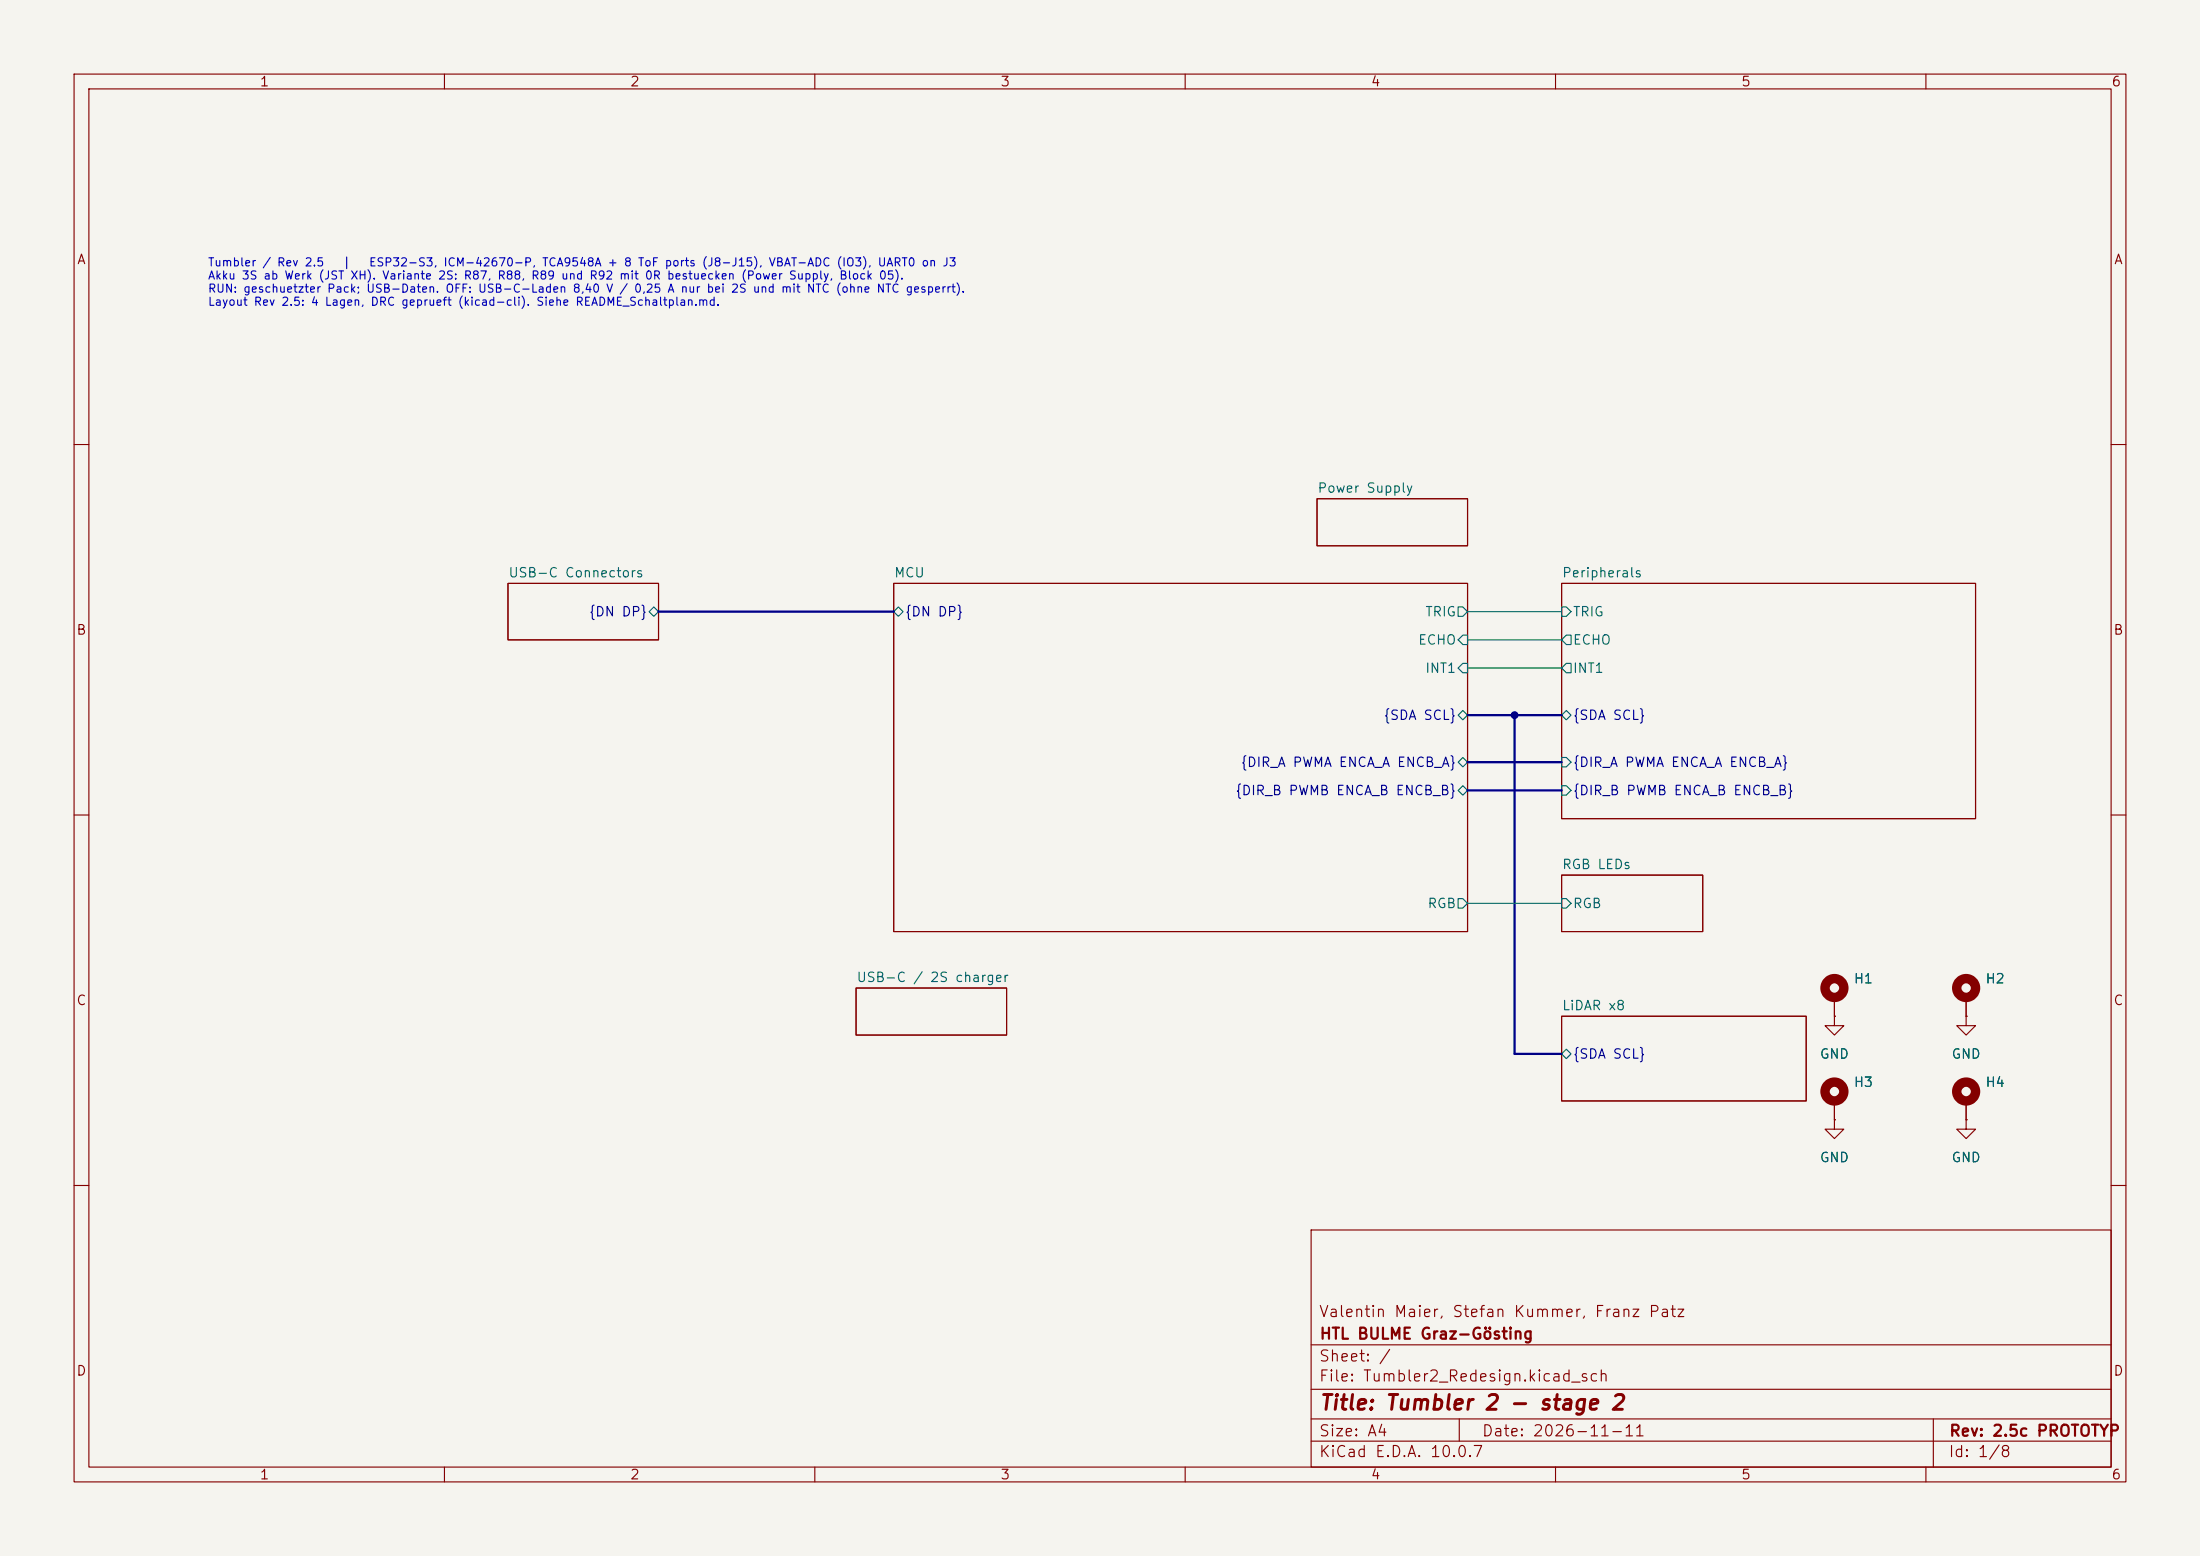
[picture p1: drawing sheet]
(kicad_sch
 (version 20260306)
 (generator "eeschema")
 (generator_version "10.0")
 (paper "A4")
 (title_block
  (title "${TITLE}")
  (date "2026-11-11")
  (rev "${REVISION}")
  (company "${COMPANY}")
  (comment 1 "${AUTHOR1}, ${AUTHOR2}, ${AUTHOR3} "))
 (lib_symbols
  (symbol "TumblerBasis:Mechanical_MountingHole_Pad"
   (pin_numbers (hide yes))
   (pin_names
    (offset 1.016) (hide yes)) (exclude_from_sim no) (in_bom no) (on_board yes)
   (in_pos_files yes)
   (duplicate_pin_numbers_are_jumpers no)
   (property "Reference" "H" (at 0 6.35 0) (show_name no) (do_not_autoplace no) (effects (font (size 1.27 1.27))))
   (property "Value" "MountingHole_Pad" (at 0 4.445 0) (show_name no) (do_not_autoplace no) (effects (font (size 1.27 1.27))))
   (property "Footprint" "" (at 0 0 0) (show_name no) (do_not_autoplace no) (hide yes) (effects (font (size 1.27 1.27))))
   (property "Datasheet" "" (at 0 0 0) (show_name no) (do_not_autoplace no) (hide yes) (effects (font (size 1.27 1.27))))
   (property "Description" "Mounting Hole with connection" (at 0 0 0) (show_name no) (do_not_autoplace no) (hide yes) (effects (font (size 1.27 1.27))))
   (symbol "Mechanical_MountingHole_Pad_0_1"
    (circle (center 0 1.27) (radius 1.27) (stroke (width 1.27) (type default)) (fill (type none))))
   (symbol "Mechanical_MountingHole_Pad_1_1"
    (pin input line (at 0 -2.54 90) (length 2.54) (name "1" (effects (font (size 1.27 1.27)))) (number "1" (effects (font (size 1.27 1.27))))))
   (embedded_fonts no))
  (symbol "TumblerBasis:power_GND"
   (power global)
   (pin_numbers (hide yes))
   (pin_names
    (offset 0) (hide yes)) (exclude_from_sim no) (in_bom yes) (on_board yes)
   (in_pos_files yes)
   (duplicate_pin_numbers_are_jumpers no)
   (property "Reference" "#PWR" (at 0 -6.35 0) (show_name no) (do_not_autoplace no) (hide yes) (effects (font (size 1.27 1.27))))
   (property "Value" "GND" (at 0 -3.81 0) (show_name no) (do_not_autoplace no) (effects (font (size 1.27 1.27))))
   (property "Footprint" "" (at 0 0 0) (show_name no) (do_not_autoplace no) (hide yes) (effects (font (size 1.27 1.27))))
   (property "Datasheet" "" (at 0 0 0) (show_name no) (do_not_autoplace no) (hide yes) (effects (font (size 1.27 1.27))))
   (property "Description" "Power symbol creates a global label with name \"GND\" , ground" (at 0 0 0) (show_name no) (do_not_autoplace no) (hide yes) (effects (font (size 1.27 1.27))))
   (symbol "power_GND_0_1"
    (polyline (pts (xy 0 0) (xy 0 -1.27) (xy 1.27 -1.27) (xy 0 -2.54) (xy -1.27 -1.27) (xy 0 -1.27)) (stroke (width 0) (type default)) (fill (type none))))
   (symbol "power_GND_1_1"
    (pin power_in line (at 0 0 270) (length 0) (name "" (effects (font (size 1.27 1.27)))) (number "1" (effects (font (size 1.27 1.27))))))
   (embedded_fonts no)))
 (text "Tumbler / Rev 2.5   |   ESP32-S3, ICM-42670-P, TCA9548A + 8 ToF ports (J8-J15), VBAT-ADC (IO3), UART0 on J3\nAkku 3S ab Werk (JST XH). Variante 2S: R87, R88, R89 und R92 mit 0R bestuecken (Power Supply, Block 05).\nRUN: geschuetzter Pack; USB-Daten. OFF: USB-C-Laden 8,40 V / 0,25 A nur bei 2S und mit NTC (ohne NTC gesperrt).\nLayout Rev 2.5: 4 Lagen, DRC geprueft (kicad-cli). Siehe README_Schaltplan.md."
  (exclude_from_sim no)
  (at 28 35 0)
  (effects (font (size 1.1 1.1)) (justify left top)))
 (junction
  (at 204.47 96.52)
  (diameter 0)
  (color 0 0 0 0))
 (bus
  (pts (xy 198.12 106.68) (xy 210.82 106.68))
  (stroke (width 0) (type default)))
 (wire
  (pts (xy 198.12 82.55) (xy 210.82 82.55))
  (stroke (width 0) (type default)))
 (bus
  (pts (xy 204.47 142.24) (xy 210.82 142.24))
  (stroke (width 0) (type default)))
 (bus
  (pts (xy 198.12 102.87) (xy 210.82 102.87))
  (stroke (width 0) (type default)))
 (bus
  (pts (xy 204.47 96.52) (xy 210.82 96.52))
  (stroke (width 0) (type default)))
 (wire
  (pts (xy 198.12 90.17) (xy 210.82 90.17))
  (stroke (width 0) (type default)))
 (bus
  (pts (xy 198.12 96.52) (xy 204.47 96.52))
  (stroke (width 0) (type default)))
 (wire
  (pts (xy 198.12 86.36) (xy 210.82 86.36))
  (stroke (width 0) (type default)))
 (wire
  (pts (xy 198.12 121.92) (xy 210.82 121.92))
  (stroke (width 0) (type default)))
 (bus
  (pts (xy 204.47 96.52) (xy 204.47 142.24))
  (stroke (width 0) (type default)))
 (bus
  (pts (xy 88.9 82.55) (xy 120.65 82.55))
  (stroke (width 0) (type default)))
 (symbol
  (lib_id "TumblerBasis:Mechanical_MountingHole_Pad")
  (at 247.65 148.59 0)
  (unit 1)
  (body_style 1)
  (exclude_from_sim no)
  (in_bom no)
  (on_board yes)
  (in_pos_files yes)
  (dnp no)
  (fields_autoplaced yes)
  (property "Reference" "H3" (at 250.19 146.0499 0) (show_name no) (do_not_autoplace no) (effects (font (size 1.27 1.27)) (justify left)))
  (property "Value" "MountingHole_Pad" (at 250.19 148.5899 0) (hide yes) (show_name no) (do_not_autoplace no) (effects (font (size 1.27 1.27)) (justify left)))
  (property "Footprint" "MountingHole:MountingHole_3mm_Pad_Via" (at 247.65 148.59 0) (hide yes) (show_name no) (do_not_autoplace no) (effects (font (size 1.27 1.27))))
  (property "Datasheet" "" (at 247.65 148.59 0) (hide yes) (show_name no) (do_not_autoplace no) (effects (font (size 1.27 1.27))))
  (property "Description" "Mounting Hole with connection" (at 247.65 148.59 0) (hide yes) (show_name no) (do_not_autoplace no) (effects (font (size 1.27 1.27))))
  (property "Sim.Device" "" (at 247.65 148.59 0) (hide yes) (show_name no) (do_not_autoplace no) (effects (font (size 1.27 1.27))))
  (pin "1"))
 (symbol
  (lib_id "TumblerBasis:power_GND")
  (at 247.65 137.16 0)
  (unit 1)
  (body_style 1)
  (exclude_from_sim no)
  (in_bom yes)
  (on_board yes)
  (in_pos_files yes)
  (dnp no)
  (fields_autoplaced yes)
  (property "Reference" "#PWR01" (at 247.65 143.51 0) (hide yes) (show_name no) (do_not_autoplace no) (effects (font (size 1.27 1.27))))
  (property "Value" "GND" (at 247.65 142.24 0) (show_name no) (do_not_autoplace no) (effects (font (size 1.27 1.27))))
  (property "Footprint" "" (at 247.65 137.16 0) (hide yes) (show_name no) (do_not_autoplace no) (effects (font (size 1.27 1.27))))
  (property "Datasheet" "" (at 247.65 137.16 0) (hide yes) (show_name no) (do_not_autoplace no) (effects (font (size 1.27 1.27))))
  (property "Description" "Power symbol creates a global label with name \"GND\" , ground" (at 247.65 137.16 0) (hide yes) (show_name no) (do_not_autoplace no) (effects (font (size 1.27 1.27))))
  (pin "1"))
 (symbol
  (lib_id "TumblerBasis:power_GND")
  (at 265.43 151.13 0)
  (unit 1)
  (body_style 1)
  (exclude_from_sim no)
  (in_bom yes)
  (on_board yes)
  (in_pos_files yes)
  (dnp no)
  (fields_autoplaced yes)
  (property "Reference" "#PWR04" (at 265.43 157.48 0) (hide yes) (show_name no) (do_not_autoplace no) (effects (font (size 1.27 1.27))))
  (property "Value" "GND" (at 265.43 156.21 0) (show_name no) (do_not_autoplace no) (effects (font (size 1.27 1.27))))
  (property "Footprint" "" (at 265.43 151.13 0) (hide yes) (show_name no) (do_not_autoplace no) (effects (font (size 1.27 1.27))))
  (property "Datasheet" "" (at 265.43 151.13 0) (hide yes) (show_name no) (do_not_autoplace no) (effects (font (size 1.27 1.27))))
  (property "Description" "Power symbol creates a global label with name \"GND\" , ground" (at 265.43 151.13 0) (hide yes) (show_name no) (do_not_autoplace no) (effects (font (size 1.27 1.27))))
  (pin "1"))
 (symbol
  (lib_id "TumblerBasis:Mechanical_MountingHole_Pad")
  (at 265.43 148.59 0)
  (unit 1)
  (body_style 1)
  (exclude_from_sim no)
  (in_bom no)
  (on_board yes)
  (in_pos_files yes)
  (dnp no)
  (fields_autoplaced yes)
  (property "Reference" "H4" (at 267.97 146.0499 0) (show_name no) (do_not_autoplace no) (effects (font (size 1.27 1.27)) (justify left)))
  (property "Value" "MountingHole_Pad" (at 267.97 148.5899 0) (hide yes) (show_name no) (do_not_autoplace no) (effects (font (size 1.27 1.27)) (justify left)))
  (property "Footprint" "MountingHole:MountingHole_3mm_Pad_Via" (at 265.43 148.59 0) (hide yes) (show_name no) (do_not_autoplace no) (effects (font (size 1.27 1.27))))
  (property "Datasheet" "" (at 265.43 148.59 0) (hide yes) (show_name no) (do_not_autoplace no) (effects (font (size 1.27 1.27))))
  (property "Description" "Mounting Hole with connection" (at 265.43 148.59 0) (hide yes) (show_name no) (do_not_autoplace no) (effects (font (size 1.27 1.27))))
  (property "Sim.Device" "" (at 265.43 148.59 0) (hide yes) (show_name no) (do_not_autoplace no) (effects (font (size 1.27 1.27))))
  (pin "1"))
 (symbol
  (lib_id "TumblerBasis:Mechanical_MountingHole_Pad")
  (at 265.43 134.62 0)
  (unit 1)
  (body_style 1)
  (exclude_from_sim no)
  (in_bom no)
  (on_board yes)
  (in_pos_files yes)
  (dnp no)
  (fields_autoplaced yes)
  (property "Reference" "H2" (at 267.97 132.0799 0) (show_name no) (do_not_autoplace no) (effects (font (size 1.27 1.27)) (justify left)))
  (property "Value" "MountingHole_Pad" (at 267.97 134.6199 0) (hide yes) (show_name no) (do_not_autoplace no) (effects (font (size 1.27 1.27)) (justify left)))
  (property "Footprint" "MountingHole:MountingHole_3mm_Pad_Via" (at 265.43 134.62 0) (hide yes) (show_name no) (do_not_autoplace no) (effects (font (size 1.27 1.27))))
  (property "Datasheet" "" (at 265.43 134.62 0) (hide yes) (show_name no) (do_not_autoplace no) (effects (font (size 1.27 1.27))))
  (property "Description" "Mounting Hole with connection" (at 265.43 134.62 0) (hide yes) (show_name no) (do_not_autoplace no) (effects (font (size 1.27 1.27))))
  (property "Sim.Device" "" (at 265.43 134.62 0) (hide yes) (show_name no) (do_not_autoplace no) (effects (font (size 1.27 1.27))))
  (pin "1"))
 (symbol
  (lib_id "TumblerBasis:power_GND")
  (at 247.65 151.13 0)
  (unit 1)
  (body_style 1)
  (exclude_from_sim no)
  (in_bom yes)
  (on_board yes)
  (in_pos_files yes)
  (dnp no)
  (fields_autoplaced yes)
  (property "Reference" "#PWR03" (at 247.65 157.48 0) (hide yes) (show_name no) (do_not_autoplace no) (effects (font (size 1.27 1.27))))
  (property "Value" "GND" (at 247.65 156.21 0) (show_name no) (do_not_autoplace no) (effects (font (size 1.27 1.27))))
  (property "Footprint" "" (at 247.65 151.13 0) (hide yes) (show_name no) (do_not_autoplace no) (effects (font (size 1.27 1.27))))
  (property "Datasheet" "" (at 247.65 151.13 0) (hide yes) (show_name no) (do_not_autoplace no) (effects (font (size 1.27 1.27))))
  (property "Description" "Power symbol creates a global label with name \"GND\" , ground" (at 247.65 151.13 0) (hide yes) (show_name no) (do_not_autoplace no) (effects (font (size 1.27 1.27))))
  (pin "1"))
 (symbol
  (lib_id "TumblerBasis:Mechanical_MountingHole_Pad")
  (at 247.65 134.62 0)
  (unit 1)
  (body_style 1)
  (exclude_from_sim no)
  (in_bom no)
  (on_board yes)
  (in_pos_files yes)
  (dnp no)
  (fields_autoplaced yes)
  (property "Reference" "H1" (at 250.19 132.0799 0) (show_name no) (do_not_autoplace no) (effects (font (size 1.27 1.27)) (justify left)))
  (property "Value" "MountingHole_Pad" (at 250.19 134.6199 0) (hide yes) (show_name no) (do_not_autoplace no) (effects (font (size 1.27 1.27)) (justify left)))
  (property "Footprint" "MountingHole:MountingHole_3mm_Pad_Via" (at 247.65 134.62 0) (hide yes) (show_name no) (do_not_autoplace no) (effects (font (size 1.27 1.27))))
  (property "Datasheet" "" (at 247.65 134.62 0) (hide yes) (show_name no) (do_not_autoplace no) (effects (font (size 1.27 1.27))))
  (property "Description" "Mounting Hole with connection" (at 247.65 134.62 0) (hide yes) (show_name no) (do_not_autoplace no) (effects (font (size 1.27 1.27))))
  (property "Sim.Device" "" (at 247.65 134.62 0) (hide yes) (show_name no) (do_not_autoplace no) (effects (font (size 1.27 1.27))))
  (pin "1"))
 (symbol
  (lib_id "TumblerBasis:power_GND")
  (at 265.43 137.16 0)
  (unit 1)
  (body_style 1)
  (exclude_from_sim no)
  (in_bom yes)
  (on_board yes)
  (in_pos_files yes)
  (dnp no)
  (fields_autoplaced yes)
  (property "Reference" "#PWR02" (at 265.43 143.51 0) (hide yes) (show_name no) (do_not_autoplace no) (effects (font (size 1.27 1.27))))
  (property "Value" "GND" (at 265.43 142.24 0) (show_name no) (do_not_autoplace no) (effects (font (size 1.27 1.27))))
  (property "Footprint" "" (at 265.43 137.16 0) (hide yes) (show_name no) (do_not_autoplace no) (effects (font (size 1.27 1.27))))
  (property "Datasheet" "" (at 265.43 137.16 0) (hide yes) (show_name no) (do_not_autoplace no) (effects (font (size 1.27 1.27))))
  (property "Description" "Power symbol creates a global label with name \"GND\" , ground" (at 265.43 137.16 0) (hide yes) (show_name no) (do_not_autoplace no) (effects (font (size 1.27 1.27))))
  (pin "1"))
 (sheet
  (at 177.8 67.31)
  (size 20.32 6.35)
  (exclude_from_sim no)
  (in_bom yes)
  (on_board yes)
  (dnp no)
  (fields_autoplaced yes)
  (stroke (width 0.1524) (type solid))
  (fill (color 0 0 0 0))
  (property "Sheetname" "Power Supply" (at 177.8 66.5984 0) (show_name no) (do_not_autoplace no) (effects (font (size 1.27 1.27)) (justify left bottom)))
  (property "Sheetfile" "power_supply.kicad_sch" (at 177.8 74.2446 0) (hide yes) (show_name no) (do_not_autoplace no) (effects (font (size 1.27 1.27)) (justify left top))))
 (sheet
  (at 120.65 78.74)
  (size 77.47 46.99)
  (exclude_from_sim no)
  (in_bom yes)
  (on_board yes)
  (dnp no)
  (fields_autoplaced yes)
  (stroke (width 0.1524) (type solid))
  (fill (color 0 0 0 0))
  (property "Sheetname" "MCU" (at 120.65 78.0284 0) (show_name no) (do_not_autoplace no) (effects (font (size 1.27 1.27)) (justify left bottom)))
  (property "Sheetfile" "mcu.kicad_sch" (at 120.65 126.3146 0) (hide yes) (show_name no) (do_not_autoplace no) (effects (font (size 1.27 1.27)) (justify left top)))
  (pin "ECHO" input (at 198.12 86.36 0) (effects (font (size 1.27 1.27)) (justify right)))
  (pin "TRIG" output (at 198.12 82.55 0) (effects (font (size 1.27 1.27)) (justify right)))
  (pin "{SDA SCL}" bidirectional (at 198.12 96.52 0) (effects (font (size 1.27 1.27)) (justify right)))
  (pin "RGB" output (at 198.12 121.92 0) (effects (font (size 1.27 1.27)) (justify right)))
  (pin "INT1" input (at 198.12 90.17 0) (effects (font (size 1.27 1.27)) (justify right)))
  (pin "{DIR_A PWMA ENCA_A ENCB_A}" bidirectional (at 198.12 102.87 0) (effects (font (size 1.27 1.27)) (justify right)))
  (pin "{DIR_B PWMB ENCA_B ENCB_B}" bidirectional (at 198.12 106.68 0) (effects (font (size 1.27 1.27)) (justify right)))
  (pin "{DN DP}" bidirectional (at 120.65 82.55 180) (effects (font (size 1.27 1.27)) (justify left))))
 (sheet
  (at 210.82 137.16)
  (size 33.02 11.43)
  (exclude_from_sim no)
  (in_bom yes)
  (on_board yes)
  (dnp no)
  (fields_autoplaced yes)
  (stroke (width 0.1524) (type solid))
  (fill (color 0 0 0 0))
  (property "Sheetname" "LiDAR x8" (at 210.82 136.4484 0) (show_name no) (do_not_autoplace no) (effects (font (size 1.27 1.27)) (justify left bottom)))
  (property "Sheetfile" "lidar.kicad_sch" (at 210.82 144.0946 0) (hide yes) (show_name no) (do_not_autoplace no) (effects (font (size 1.27 1.27)) (justify left top)))
  (pin "{SDA SCL}" bidirectional (at 210.82 142.24 180) (effects (font (size 1.27 1.27)) (justify left))))
 (sheet
  (at 68.58 78.74)
  (size 20.32 7.62)
  (exclude_from_sim no)
  (in_bom yes)
  (on_board yes)
  (dnp no)
  (fields_autoplaced yes)
  (stroke (width 0.1524) (type solid))
  (fill (color 0 0 0 0))
  (property "Sheetname" "USB-C Connectors" (at 68.58 78.0284 0) (show_name no) (do_not_autoplace no) (effects (font (size 1.27 1.27)) (justify left bottom)))
  (property "Sheetfile" "usb_c_connector.kicad_sch" (at 68.58 86.9446 0) (hide yes) (show_name no) (do_not_autoplace no) (effects (font (size 1.27 1.27)) (justify left top)))
  (pin "{DN DP}" bidirectional (at 88.9 82.55 0) (effects (font (size 1.27 1.27)) (justify right))))
 (sheet
  (at 210.82 118.11)
  (size 19.05 7.62)
  (exclude_from_sim no)
  (in_bom yes)
  (on_board yes)
  (dnp no)
  (fields_autoplaced yes)
  (stroke (width 0.1524) (type solid))
  (fill (color 0 0 0 0))
  (property "Sheetname" "RGB LEDs" (at 210.82 117.3984 0) (show_name no) (do_not_autoplace no) (effects (font (size 1.27 1.27)) (justify left bottom)))
  (property "Sheetfile" "rgb_leds.kicad_sch" (at 210.82 126.3146 0) (hide yes) (show_name no) (do_not_autoplace no) (effects (font (size 1.27 1.27)) (justify left top)))
  (pin "RGB" input (at 210.82 121.92 180) (effects (font (size 1.27 1.27)) (justify left))))
 (sheet
  (at 115.57 133.35)
  (size 20.32 6.35)
  (exclude_from_sim no)
  (in_bom yes)
  (on_board yes)
  (dnp no)
  (fields_autoplaced yes)
  (stroke (width 0.1524) (type solid))
  (fill (color 0 0 0 0))
  (property "Sheetname" "USB-C / 2S charger" (at 115.57 132.6384 0) (show_name no) (do_not_autoplace no) (effects (font (size 1.27 1.27)) (justify left bottom)))
  (property "Sheetfile" "charge_2s.kicad_sch" (at 115.57 140.2846 0) (hide yes) (show_name no) (do_not_autoplace no) (effects (font (size 1.27 1.27)) (justify left top))))
 (sheet
  (at 210.82 78.74)
  (size 55.88 31.75)
  (exclude_from_sim no)
  (in_bom yes)
  (on_board yes)
  (dnp no)
  (fields_autoplaced yes)
  (stroke (width 0.1524) (type solid))
  (fill (color 0 0 0 0))
  (property "Sheetname" "Peripherals" (at 210.82 78.0284 0) (show_name no) (do_not_autoplace no) (effects (font (size 1.27 1.27)) (justify left bottom)))
  (property "Sheetfile" "peripherals.kicad_sch" (at 210.82 111.0746 0) (hide yes) (show_name no) (do_not_autoplace no) (effects (font (size 1.27 1.27)) (justify left top)))
  (pin "ECHO" output (at 210.82 86.36 180) (effects (font (size 1.27 1.27)) (justify left)))
  (pin "TRIG" input (at 210.82 82.55 180) (effects (font (size 1.27 1.27)) (justify left)))
  (pin "{SDA SCL}" bidirectional (at 210.82 96.52 180) (effects (font (size 1.27 1.27)) (justify left)))
  (pin "INT1" output (at 210.82 90.17 180) (effects (font (size 1.27 1.27)) (justify left)))
  (pin "{DIR_A PWMA ENCA_A ENCB_A}" input (at 210.82 102.87 180) (effects (font (size 1.27 1.27)) (justify left)))
  (pin "{DIR_B PWMB ENCA_B ENCB_B}" input (at 210.82 106.68 180) (effects (font (size 1.27 1.27)) (justify left))))
 (sheet_instances
  (path ""
   (page "1")))
 (embedded_fonts no))
